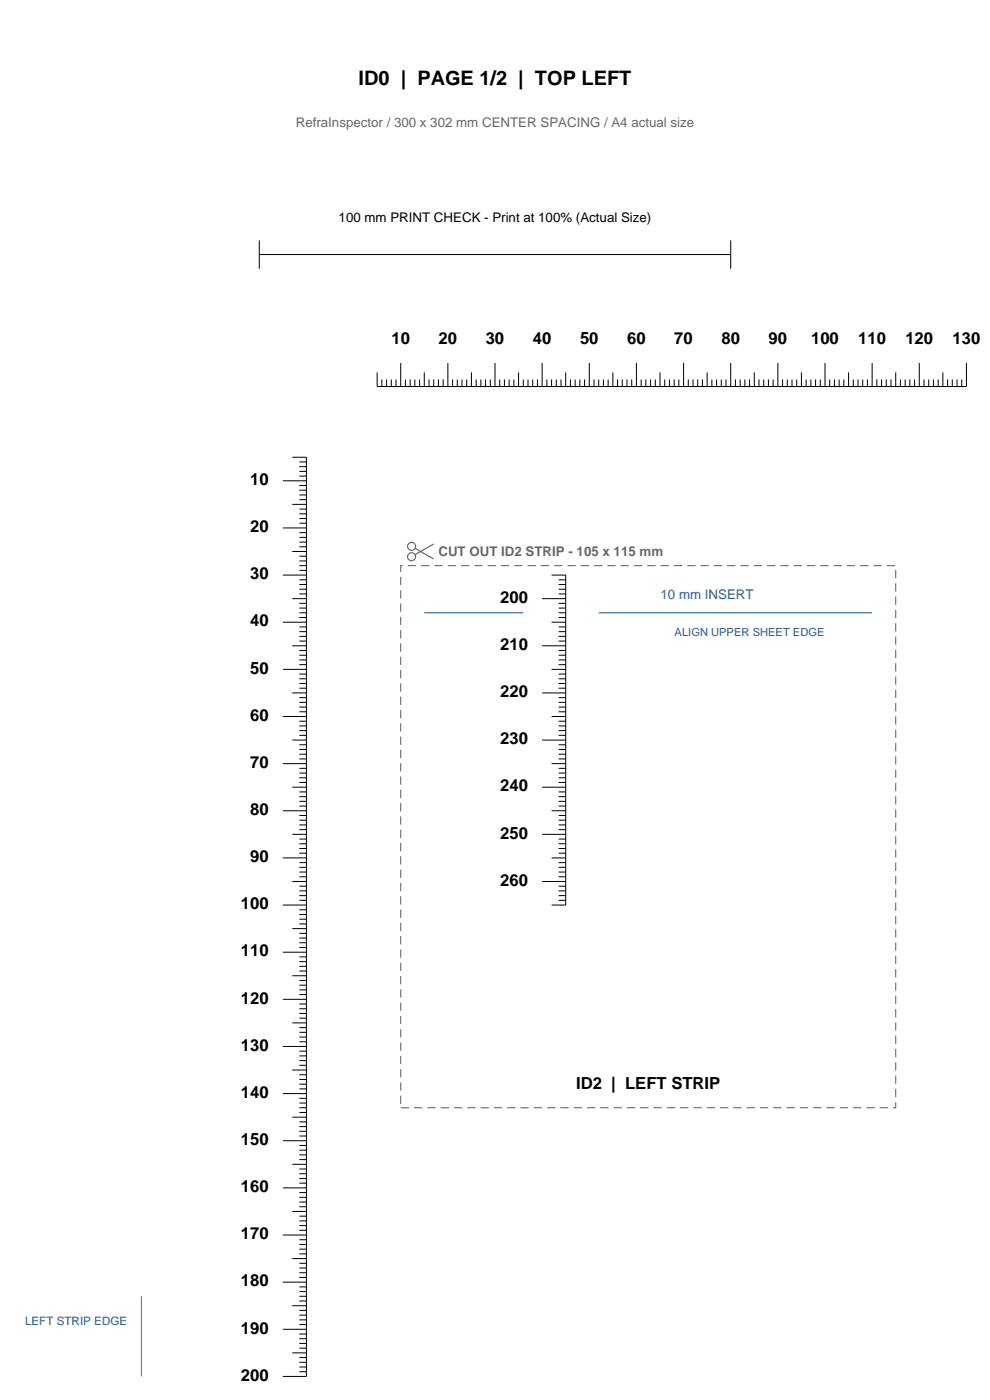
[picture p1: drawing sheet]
<svg xmlns="http://www.w3.org/2000/svg" width="210mm" height="297mm" viewBox="0 0 210 297" stroke-linecap="round" stroke-linejoin="round" font-family="sans-serif">
<g fill="none" stroke="#000" stroke-width=".21">
<path d="M55 54h100M55 51v6M155 51v6M85 77v5M90 79v3M95 77v5M100 79v3M105 77v5M110 79v3M115 77v5M120 79v3M125 77v5"/>
<path d="M130 79v3M135 77v5M140 79v3M145 77v5M150 79v3M155 77v5M160 79v3M165 77v5M170 79v3M175 77v5M180 79v3M185 77v5"/>
<path d="M190 79v3M195 77v5M200 79v3M205 77v5h-125v-3M62 97h3v195h-5M63.5 98h1.5M63.5 99h1.5M81 80.5v1.5M82 80.5v1.5M83 80.5v1.5M84 80.5v1.5M86 80.5v1.5"/>
<path d="M87 80.5v1.5M88 80.5v1.5M89 80.5v1.5M91 80.5v1.5M92 80.5v1.5M93 80.5v1.5M94 80.5v1.5M96 80.5v1.5M97 80.5v1.5M98 80.5v1.5M99 80.5v1.5M101 80.5v1.5"/>
<path d="M102 80.5v1.5M103 80.5v1.5M104 80.5v1.5M106 80.5v1.5M107 80.5v1.5M108 80.5v1.5M109 80.5v1.5M111 80.5v1.5M112 80.5v1.5M113 80.5v1.5M114 80.5v1.5M116 80.5v1.5"/>
<path d="M117 80.5v1.5M118 80.5v1.5M119 80.5v1.5M121 80.5v1.5M122 80.5v1.5M123 80.5v1.5M124 80.5v1.5M126 80.5v1.5M127 80.5v1.5M128 80.5v1.5M129 80.5v1.5M131 80.5v1.5"/>
<path d="M132 80.5v1.5M133 80.5v1.5M134 80.5v1.5M136 80.5v1.5M137 80.5v1.5M138 80.5v1.5M139 80.5v1.5M141 80.5v1.5M142 80.5v1.5M143 80.5v1.5M144 80.5v1.5M146 80.5v1.5"/>
<path d="M147 80.5v1.5M148 80.5v1.5M149 80.5v1.5M151 80.5v1.5M152 80.5v1.5M153 80.5v1.5M154 80.5v1.5M156 80.5v1.5M157 80.5v1.5M158 80.5v1.5M159 80.5v1.5M161 80.5v1.5"/>
<path d="M162 80.5v1.5M163 80.5v1.5M164 80.5v1.5M166 80.5v1.5M167 80.5v1.5M168 80.5v1.5M169 80.5v1.5M171 80.5v1.5M172 80.5v1.5M173 80.5v1.5M174 80.5v1.5M176 80.5v1.5"/>
<path d="M177 80.5v1.5M178 80.5v1.5M179 80.5v1.5M181 80.5v1.5M182 80.5v1.5M183 80.5v1.5M184 80.5v1.5M186 80.5v1.5M187 80.5v1.5M188 80.5v1.5M189 80.5v1.5M191 80.5v1.5"/>
<path d="M192 80.5v1.5M193 80.5v1.5M194 80.5v1.5M196 80.5v1.5M197 80.5v1.5M198 80.5v1.5M199 80.5v1.5M201 80.5v1.5M202 80.5v1.5M203 80.5v1.5M204 80.5v1.5M60 102h5"/>
<path d="M60 112h5M62 107h3M62 117h3M63.5 100h1.5M63.5 101h1.5M63.5 103h1.5M63.5 104h1.5M63.5 105h1.5M63.5 106h1.5M63.5 108h1.5M63.5 109h1.5M63.5 110h1.5"/>
<path d="M63.5 111h1.5M63.5 113h1.5M63.5 114h1.5M63.5 115h1.5M63.5 116h1.5M63.5 118h1.5M63.5 119h1.5M63.5 120h1.5M60 122h5M60 132h5M62 127h3M62 137h3"/>
<path d="M63.5 121h1.5M63.5 123h1.5M63.5 124h1.5M63.5 125h1.5M63.5 126h1.5M63.5 128h1.5M63.5 129h1.5M63.5 130h1.5M63.5 131h1.5M63.5 133h1.5M63.5 134h1.5M63.5 135h1.5"/>
<path d="M63.5 136h1.5M63.5 138h1.5M63.5 139h1.5M63.5 140h1.5M115 127h5M115 137h5M117 122h3v70h-3M117 132h3M118.5 123h1.5M118.5 124h1.5M118.5 125h1.5M118.5 126h1.5"/>
<path d="M118.5 128h1.5M118.5 129h1.5M118.5 130h1.5M118.5 131h1.5M118.5 133h1.5M118.5 134h1.5M118.5 135h1.5M118.5 136h1.5M118.5 138h1.5M118.5 139h1.5M118.5 140h1.5M60 142h5"/>
<path d="M60 152h5M62 147h3M62 157h3M63.5 141h1.5M63.5 143h1.5M63.5 144h1.5M63.5 145h1.5M63.5 146h1.5M63.5 148h1.5M63.5 149h1.5M63.5 150h1.5M63.5 151h1.5"/>
<path d="M63.5 153h1.5M63.5 154h1.5M63.5 155h1.5M63.5 156h1.5M63.5 158h1.5M63.5 159h1.5M63.5 160h1.5M115 147h5M115 157h5M117 142h3M117 152h3M118.5 141h1.5"/>
<path d="M118.5 143h1.5M118.5 144h1.5M118.5 145h1.5M118.5 146h1.5M118.5 148h1.5M118.5 149h1.5M118.5 150h1.5M118.5 151h1.5M118.5 153h1.5M118.5 154h1.5M118.5 155h1.5M118.5 156h1.5"/>
<path d="M118.5 158h1.5M118.5 159h1.5M118.5 160h1.5M60 162h5M60 172h5M62 167h3M62 177h3M63.5 161h1.5M63.5 163h1.5M63.5 164h1.5M63.5 165h1.5M63.5 166h1.5"/>
<path d="M63.5 168h1.5M63.5 169h1.5M63.5 170h1.5M63.5 171h1.5M63.5 173h1.5M63.5 174h1.5M63.5 175h1.5M63.5 176h1.5M63.5 178h1.5M63.5 179h1.5M115 167h5M115 177h5"/>
<path d="M117 162h3M117 172h3M118.5 161h1.5M118.5 163h1.5M118.5 164h1.5M118.5 165h1.5M118.5 166h1.5M118.5 168h1.5M118.5 169h1.5M118.5 170h1.5M118.5 171h1.5M118.5 173h1.5"/>
<path d="M118.5 174h1.5M118.5 175h1.5M118.5 176h1.5M118.5 178h1.5M118.5 179h1.5M60 182h5M60 192h5M62 187h3M62 197h3M63.5 180h1.5M63.5 181h1.5M63.5 183h1.5"/>
<path d="M63.5 184h1.5M63.5 185h1.5M63.5 186h1.5M63.5 188h1.5M63.5 189h1.5M63.5 190h1.5M63.5 191h1.5M63.5 193h1.5M63.5 194h1.5M63.5 195h1.5M63.5 196h1.5M63.5 198h1.5"/>
<path d="M63.5 199h1.5M115 187h5M117 182h3M118.5 180h1.5M118.5 181h1.5M118.5 183h1.5M118.5 184h1.5M118.5 185h1.5M118.5 186h1.5M118.5 188h1.5M118.5 189h1.5M118.5 190h1.5"/>
<path d="M118.5 191h1.5M60 202h5M60 212h5M62 207h3M62 217h3M63.5 200h1.5M63.5 201h1.5M63.5 203h1.5M63.5 204h1.5M63.5 205h1.5M63.5 206h1.5M63.5 208h1.5"/>
<path d="M63.5 209h1.5M63.5 210h1.5M63.5 211h1.5M63.5 213h1.5M63.5 214h1.5M63.5 215h1.5M63.5 216h1.5M63.5 218h1.5M63.5 219h1.5M60 222h5M60 232h5M62 227h3"/>
<path d="M62 237h3M63.5 220h1.5M63.5 221h1.5M63.5 223h1.5M63.5 224h1.5M63.5 225h1.5M63.5 226h1.5M63.5 228h1.5M63.5 229h1.5M63.5 230h1.5M63.5 231h1.5M63.5 233h1.5"/>
<path d="M63.5 234h1.5M63.5 235h1.5M63.5 236h1.5M63.5 238h1.5M63.5 239h1.5M60 242h5M60 252h5M62 247h3M62 257h3M63.5 240h1.5M63.5 241h1.5M63.5 243h1.5"/>
<path d="M63.5 244h1.5M63.5 245h1.5M63.5 246h1.5M63.5 248h1.5M63.5 249h1.5M63.5 250h1.5M63.5 251h1.5M63.5 253h1.5M63.5 254h1.5M63.5 255h1.5M63.5 256h1.5M63.5 258h1.5"/>
<path d="M63.5 259h1.5M63.5 260h1.5M60 262h5M60 272h5M62 267h3M62 277h3M63.5 261h1.5M63.5 263h1.5M63.5 264h1.5M63.5 265h1.5M63.5 266h1.5M63.5 268h1.5"/>
<path d="M63.5 269h1.5M63.5 270h1.5M63.5 271h1.5M63.5 273h1.5M63.5 274h1.5M63.5 275h1.5M63.5 276h1.5M63.5 278h1.5M63.5 279h1.5M60 282h5M62 287h3M63.5 280h1.5"/>
<path d="M63.5 281h1.5M63.5 283h1.5M63.5 284h1.5M63.5 285h1.5M63.5 286h1.5M63.5 288h1.5M63.5 289h1.5M63.5 290h1.5M63.5 291h1.5"/>
</g>
<path d="M30 275v17" fill="none" stroke="#215c91" stroke-width=".21"/>
<path d="M85 120h105v115h-105z" fill="none" stroke="#666" stroke-width=".23" stroke-dasharray="1.8 1.1" stroke-linecap="butt"/>
<g fill="none" stroke="#666" stroke-width=".25">
<path d="M88 116.3l4 2.3M92 115.4l-4 2.3"/>
<circle cx="87.3" cy="115.9" r=".85"/>
<circle cx="87.3" cy="118.1" r=".85"/>
</g>
<path d="M90 130h21M127 130h58" fill="none" stroke="#215c91" stroke-width=".23"/>
<text font-size="4.2" x="76.1" y="18">ID0 | PAGE 1/2 | TOP LEFT</text>
<g font-size="3.5">
<text x="83" y="73">10</text>
<text x="93" y="73">20</text>
<text x="103" y="73">30</text>
<text x="113" y="73">40</text>
<text x="123" y="73">50</text>
<text x="133" y="73">60</text>
<text x="143" y="73">70</text>
<text x="153" y="73">80</text>
<text x="163" y="73">90</text>
<text x="172.1" y="73">100</text>
<text x="182.1" y="73">110</text>
<text x="192.1" y="73">120</text>
<text x="202.1" y="73">130</text>
<text x="53.1" y="102.9">10</text>
<text x="53.1" y="112.9">20</text>
<text x="53.1" y="122.9">30</text>
<text x="106.1" y="127.9">200</text>
<text x="53.1" y="132.9">40</text>
<text x="106.1" y="137.9">210</text>
<text x="53.1" y="142.9">50</text>
<text x="106.1" y="147.9">220</text>
<text x="53.1" y="152.9">60</text>
<text x="106.1" y="157.9">230</text>
<text x="53.1" y="162.9">70</text>
<text x="106.1" y="167.9">240</text>
<text x="53.1" y="172.9">80</text>
<text x="106.1" y="177.9">250</text>
<text x="53.1" y="182.9">90</text>
<text x="106.1" y="187.9">260</text>
<text x="51.1" y="192.9">100</text>
<text x="51.1" y="202.9">110</text>
<text x="51.1" y="212.9">120</text>
<text x="51.1" y="222.9">130</text>
<text x="51.1" y="232.9">140</text>
<text x="122.2" y="231">ID2 | LEFT STRIP</text>
<text x="51.1" y="242.9">150</text>
<text x="51.1" y="252.9">160</text>
<text x="51.1" y="262.9">170</text>
<text x="51.1" y="272.9">180</text>
<text x="51.1" y="282.9">190</text>
<text x="51.1" y="292.9">200</text>
</g>
<g font-size="2.8" fill="#666">
<text x="62.7" y="27">RefraInspector / 300 x 302 mm CENTER SPACING / A4 actual size</text>
<text x="93" y="118">CUT OUT ID2 STRIP - 105 x 115 mm</text>
</g>
<text font-size="2.8" x="71.8" y="47">100 mm PRINT CHECK - Print at 100% (Actual Size)</text>
<text font-size="2.8" fill="#215c91" x="140.1" y="127">10 mm INSERT</text>
<text font-size="2.5" fill="#215c91" x="5.3" y="281">LEFT STRIP EDGE</text>
<text font-size="2.4" fill="#215c91" x="143.1" y="135">ALIGN UPPER SHEET EDGE</text>
</svg>
